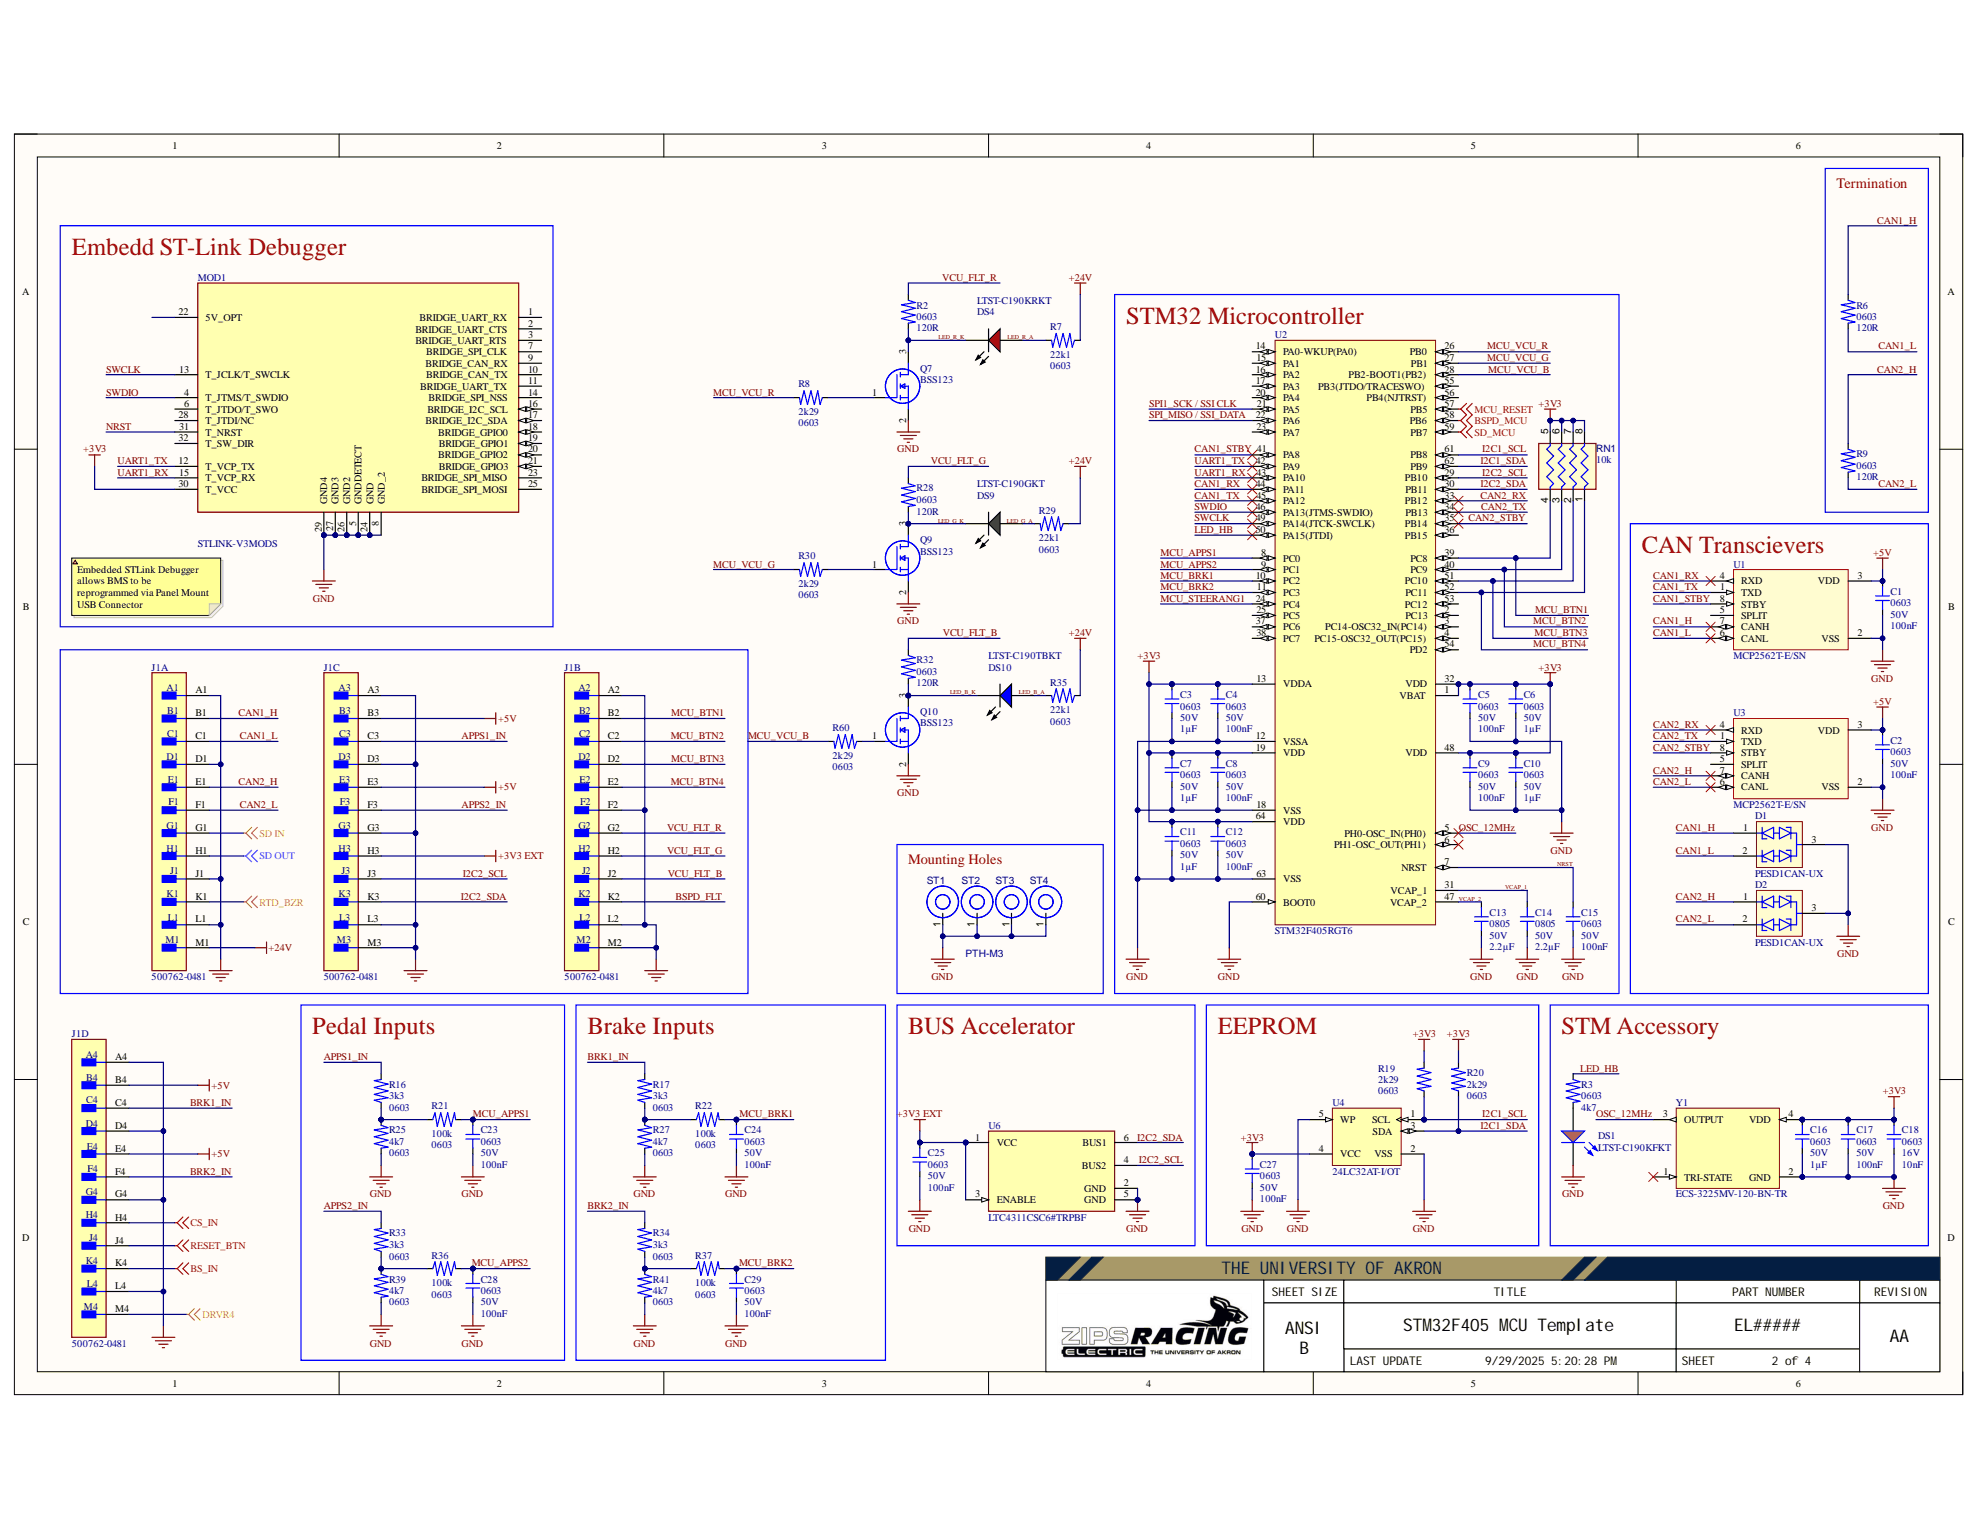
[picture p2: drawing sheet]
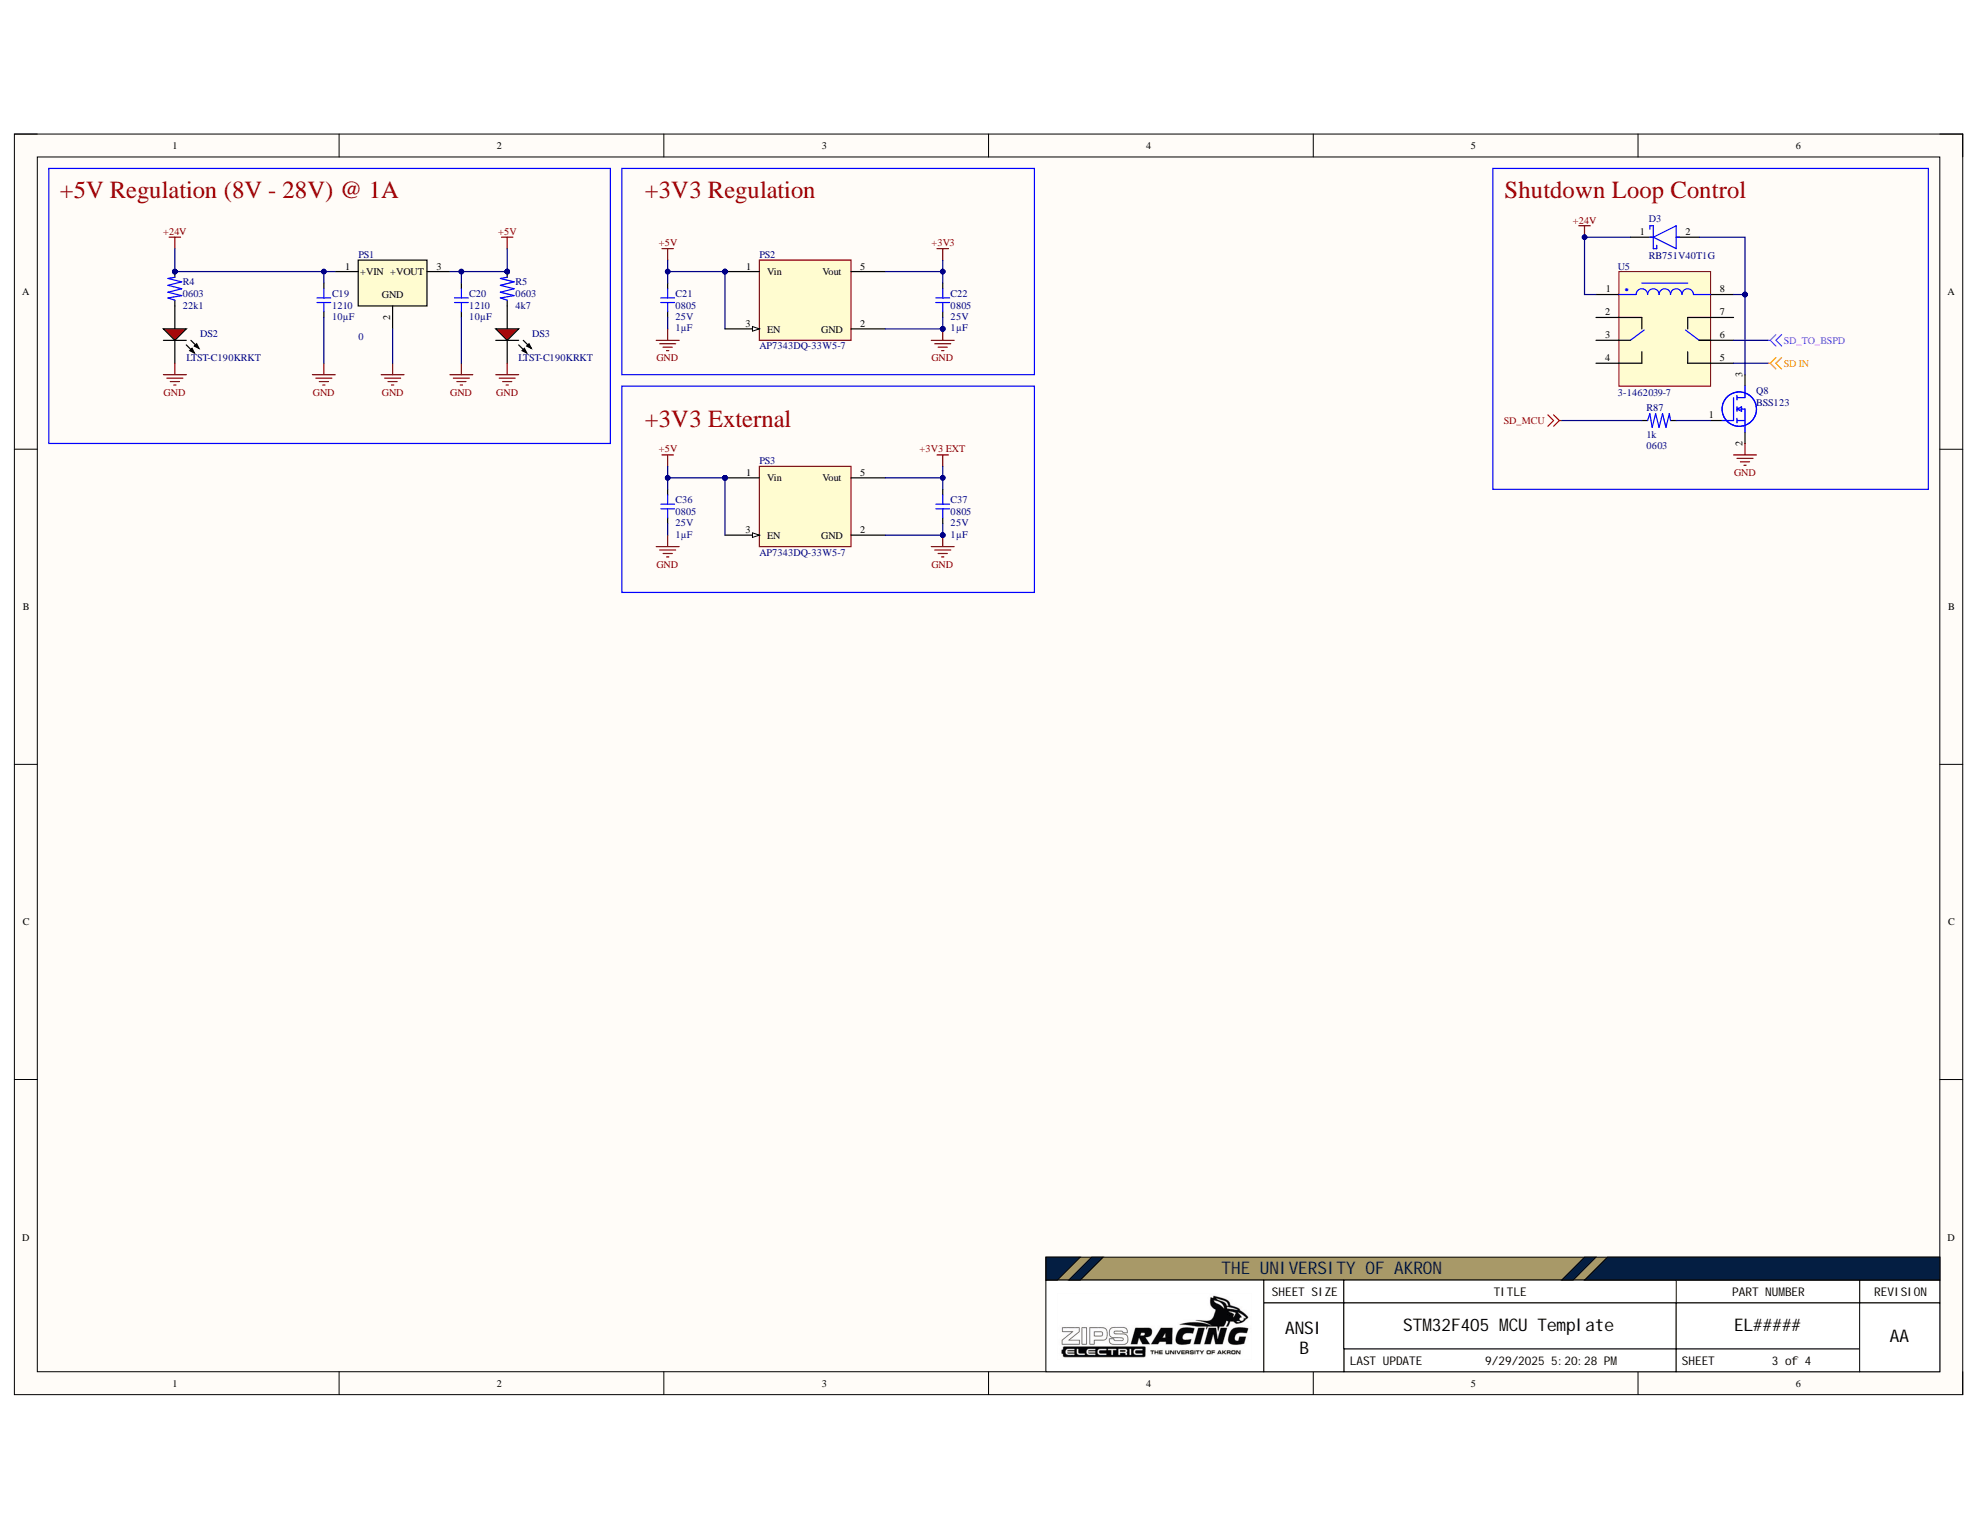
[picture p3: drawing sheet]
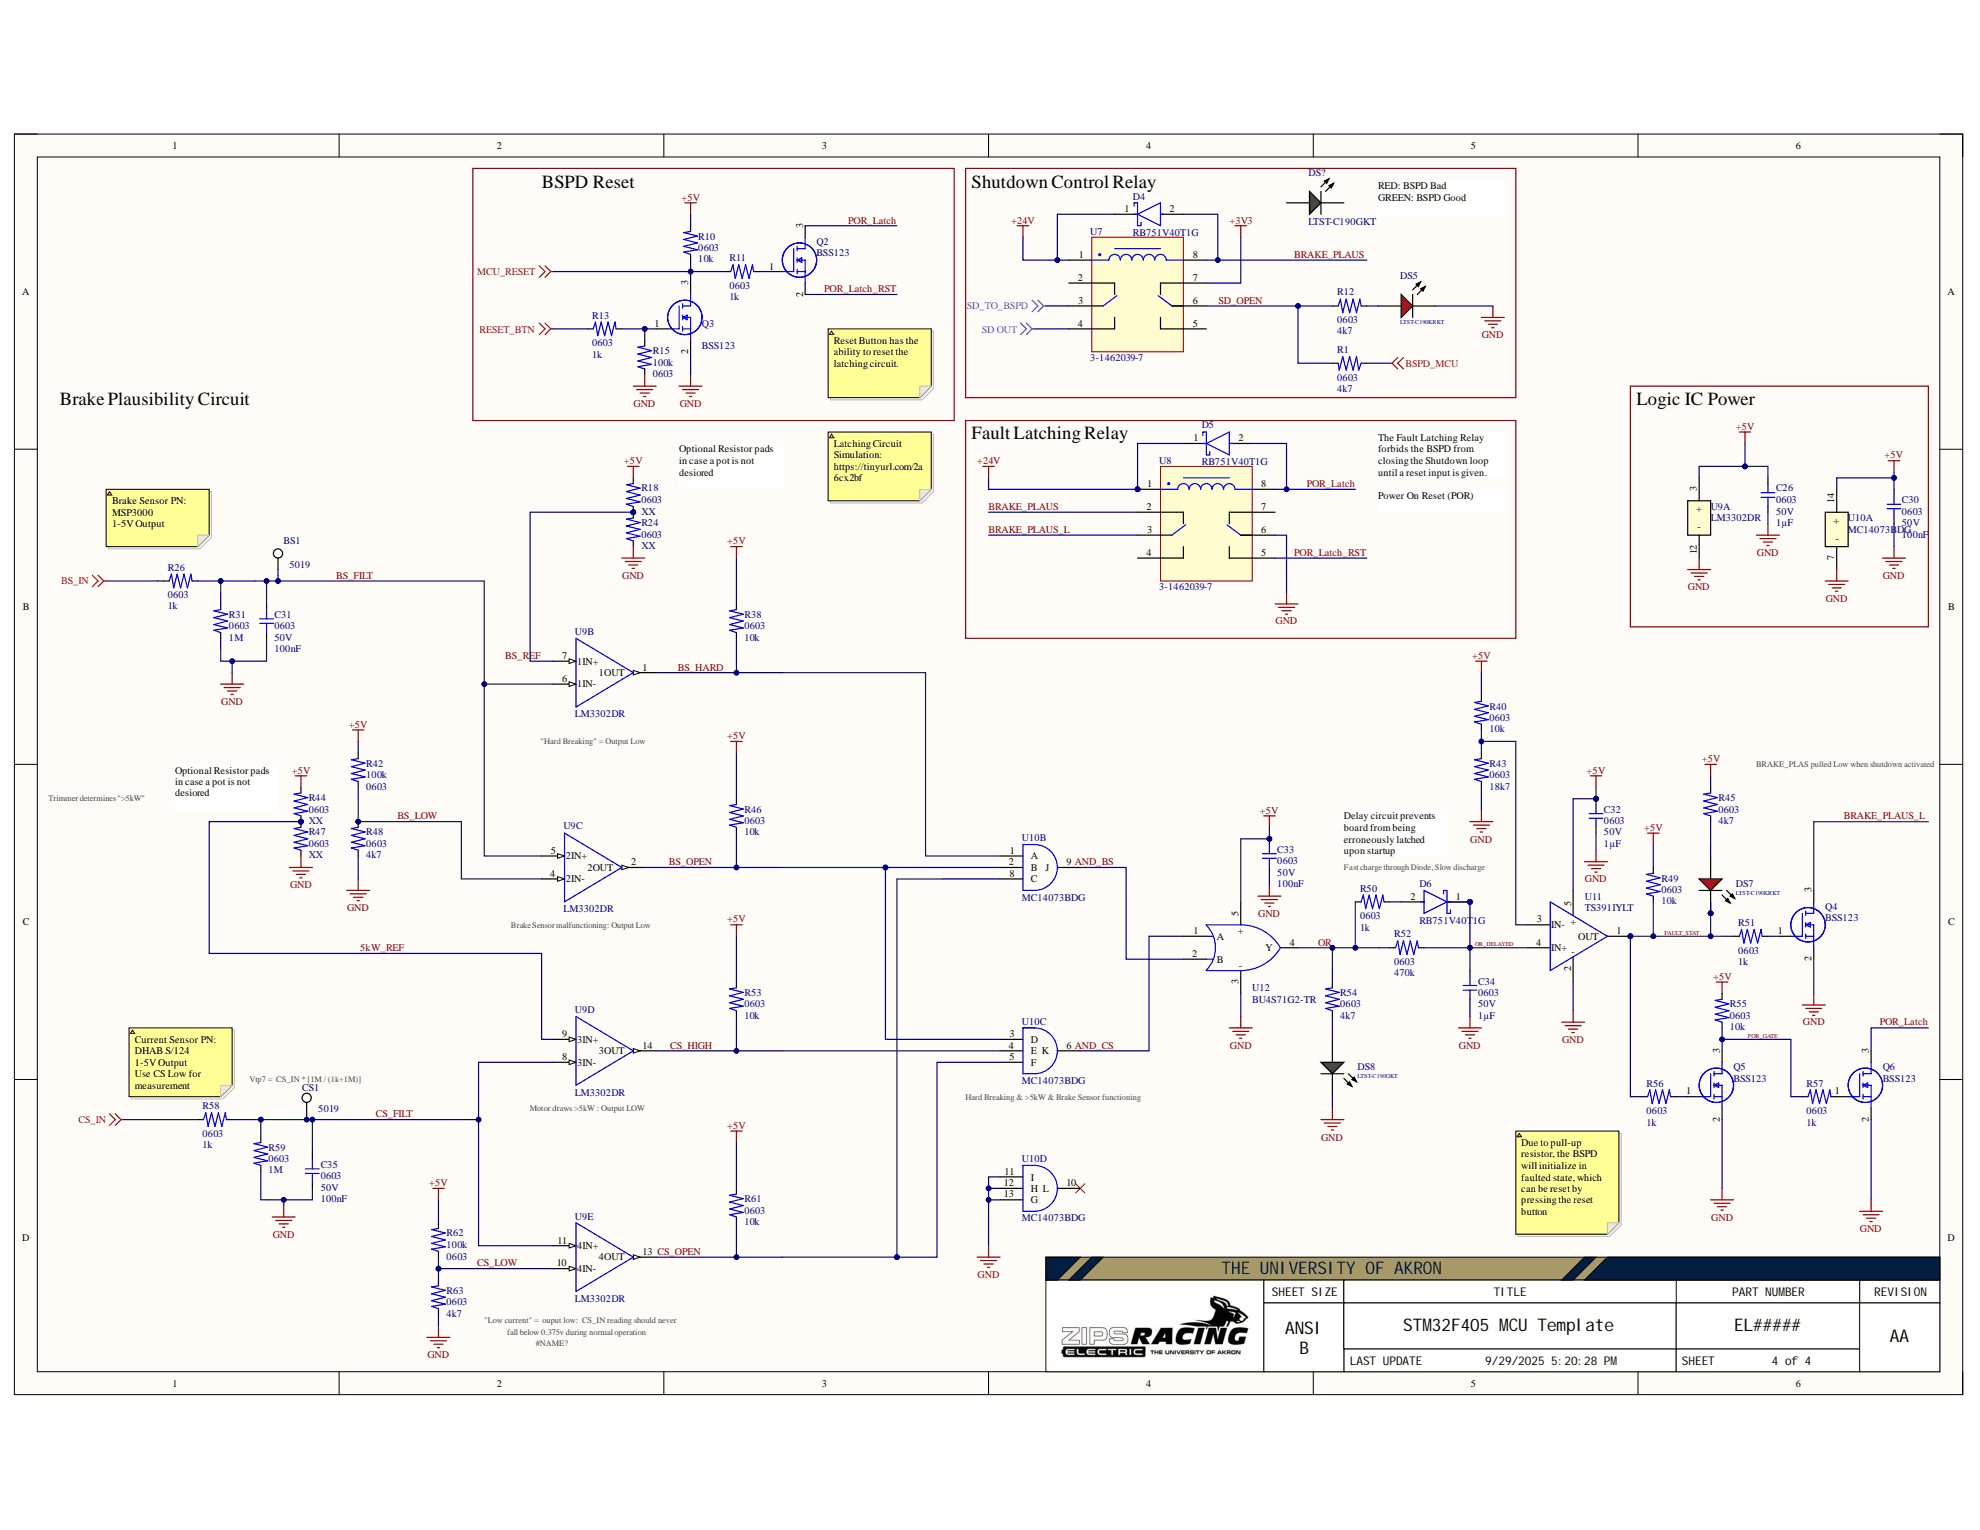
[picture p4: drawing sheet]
# Altium project Vehicle Control Board REVAC.PrjPcb
Comment_1: Initial Release of Schematic; Date_1: 5/17/2024; DrawnBy_1: Ethan Zifzal; PartNumber: EL#####; ProjectTitle: STM32F405 MCU Template; Revision: AA; Revision_1: AA
4 sheets, 149 parts. Net scope: global (net labels, ports and power ports of the same name join across sheets).
Board file: VCU PCB REVAC.PcbDoc
Sheets:
  Sheet1.SchDoc
  STM32.SchDoc
  Pump Fan Control.SchDoc
  BSPD.SchDoc

## Sheet Sheet1.SchDoc
size Tabloid; SheetNumber: 1; SheetTotal: 4

## Sheet STM32.SchDoc
size Tabloid; SheetNumber: 2; SheetTotal: 4

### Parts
C1  value 100nF  Footprint: 0603  Voltage: 50V  [CAP-0603-Generic]  (hidden comment: Capacitor 100nF 0603 5%)
C2  value 100nF  Footprint: 0603  Voltage: 50V  [CAP-0603-Generic]  (hidden comment: Capacitor 100nF 0603 5%)
C3  value 1µF  Footprint: 0603  Voltage: 50V  [CAP-0603-Generic]  (hidden comment: Capacitor 1uF 0603 5%)
C4  value 100nF  Footprint: 0603  Voltage: 50V  [CAP-0603-Generic]  (hidden comment: Capacitor 100nF 0603 5%)
C5  value 100nF  Footprint: 0603  Voltage: 50V  [CAP-0603-Generic]  (hidden comment: Capacitor 100nF 0603 5%)
C6  value 1µF  Footprint: 0603  Voltage: 50V  [CAP-0603-Generic]  (hidden comment: Capacitor 1uF 0603 5%)
C7  value 1µF  Footprint: 0603  Voltage: 50V  [CAP-0603-Generic]  (hidden comment: Capacitor 1uF 0603 5%)
C8  value 100nF  Footprint: 0603  Voltage: 50V  [CAP-0603-Generic]  (hidden comment: Capacitor 100nF 0603 5%)
C9  value 100nF  Footprint: 0603  Voltage: 50V  [CAP-0603-Generic]  (hidden comment: Capacitor 100nF 0603 5%)
C10  value 1µF  Footprint: 0603  Voltage: 50V  [CAP-0603-Generic]  (hidden comment: Capacitor 1uF 0603 5%)
C11  value 1µF  Footprint: 0603  Voltage: 50V  [CAP-0603-Generic]  (hidden comment: Capacitor 1uF 0603 5%)
C12  value 100nF  Footprint: 0603  Voltage: 50V  [CAP-0603-Generic]  (hidden comment: Capacitor 100nF 0603 5%)
C13  value 2.2µF  Footprint: 0805  Voltage: 50V  [CAP-0805]  (hidden comment: Capacitor 2.2F 0805 5%)
C14  value 2.2µF  Footprint: 0805  Voltage: 50V  [CAP-0805]  (hidden comment: Capacitor 2.2F 0805 5%)
C15  value 100nF  Footprint: 0603  Voltage: 50V  [CAP-0603-Generic]  (hidden comment: Capacitor 100nF 0603 5%)
C16  value 1µF  Footprint: 0603  Voltage: 50V  [CAP-0603-Generic]  (hidden comment: Capacitor 1uF 0603 5%)
C17  value 100nF  Footprint: 0603  Voltage: 50V  [CAP-0603-Generic]  (hidden comment: Capacitor 100nF 0603 5%)
C18  value 10nF  Footprint: 0603  Voltage: 16V  [CAP-0603-Generic]  (hidden comment: Capacitor 10nF 0603 5%)
C23  value 100nF  Footprint: 0603  Voltage: 50V  [CAP-0603-Generic]  (hidden comment: Capacitor 100nF 0603 5%)
C24  value 100nF  Footprint: 0603  Voltage: 50V  [CAP-0603-Generic]  (hidden comment: Capacitor 100nF 0603 5%)
C25  value 100nF  Footprint: 0603  Voltage: 50V  [CAP-0603-Generic]  (hidden comment: Capacitor 100nF 0603 5%)
C27  value 100nF  Footprint: 0603  Voltage: 50V  [CAP-0603-Generic]  (hidden comment: Capacitor 100nF 0603 5%)
C28  value 100nF  Footprint: 0603  Voltage: 50V  [CAP-0603-Generic]  (hidden comment: Capacitor 100nF 0603 5%)
C29  value 100nF  Footprint: 0603  Voltage: 50V  [CAP-0603-Generic]  (hidden comment: Capacitor 100nF 0603 5%)
D1  PESD1CAN-UX  [FP-SOT323-MFG]
D2  PESD1CAN-UX  [FP-SOT323-MFG]
DS1  LTST-C190KFKT  [LTST-C190KFKT_V]
DS4  LTST-C190KRKT  [LTST-C191KRKT_V]
DS9  LTST-C190GKT  [LTST-C190GKT_V]
DS10  LTST-C190TBKT  [LTST-C190TBKT-2_V]
J1  500762-0481  [FP-500762-0481-MFG]  (parts A,B,C,D of 4)
MOD1  STLINK-V3MODS  [STLINK-V3MODS-Footprint-1]
Q7  BSS123  [SOT96P237X111-3N]
Q9  BSS123  [SOT96P237X111-3N]
Q10  BSS123  [SOT96P237X111-3N]
R2  value 120R  Footprint: 0603  [RES-0603-Generic]  (hidden comment: Resistor 120R 0603 1%)
R3  value 4k7  Footprint: 0603  [RES-0603-Generic]  (hidden comment: Resistor 4k7 0603 1%)
R6  value 120R  Footprint: 0603  [RES-0603-Generic]  (hidden comment: Resistor 120R 0603 1%)
R7  value 22k1  Footprint: 0603  [RES-0603-Generic]  (hidden comment: Resistor 22k1 0603 1%)
R8  value 2k29  Footprint: 0603  [RES-0603-Generic]  (hidden comment: Resistor 2k49 0603 1%)
R9  value 120R  Footprint: 0603  [RES-0603-Generic]  (hidden comment: Resistor 120R 0603 1%)
R16  value 3k3  Footprint: 0603  [RES-0603-Generic]  (hidden comment: Resistor 3k3 0603 1%)
R17  value 3k3  Footprint: 0603  [RES-0603-Generic]  (hidden comment: Resistor 3k3 0603 1%)
R19  value 2k29  Footprint: 0603  [RES-0603-Generic]  (hidden comment: Resistor 2k49 0603 1%)
R20  value 2k29  Footprint: 0603  [RES-0603-Generic]  (hidden comment: Resistor 2k49 0603 1%)
R21  value 100k  Footprint: 0603  [RES-0603-Generic]  (hidden comment: Resistor 100k 0603 1%)
R22  value 100k  Footprint: 0603  [RES-0603-Generic]  (hidden comment: Resistor 100k 0603 1%)
R25  value 4k7  Footprint: 0603  [RES-0603-Generic]  (hidden comment: Resistor 4k7 0603 1%)
R27  value 4k7  Footprint: 0603  [RES-0603-Generic]  (hidden comment: Resistor 4k7 0603 1%)
R28  value 120R  Footprint: 0603  [RES-0603-Generic]  (hidden comment: Resistor 120R 0603 1%)
R29  value 22k1  Footprint: 0603  [RES-0603-Generic]  (hidden comment: Resistor 22k1 0603 1%)
R30  value 2k29  Footprint: 0603  [RES-0603-Generic]  (hidden comment: Resistor 2k49 0603 1%)
R32  value 120R  Footprint: 0603  [RES-0603-Generic]  (hidden comment: Resistor 120R 0603 1%)
R33  value 3k3  Footprint: 0603  [RES-0603-Generic]  (hidden comment: Resistor 3k3 0603 1%)
R34  value 3k3  Footprint: 0603  [RES-0603-Generic]  (hidden comment: Resistor 3k3 0603 1%)
R35  value 22k1  Footprint: 0603  [RES-0603-Generic]  (hidden comment: Resistor 22k1 0603 1%)
R36  value 100k  Footprint: 0603  [RES-0603-Generic]  (hidden comment: Resistor 100k 0603 1%)
R37  value 100k  Footprint: 0603  [RES-0603-Generic]  (hidden comment: Resistor 100k 0603 1%)
R39  value 4k7  Footprint: 0603  [RES-0603-Generic]  (hidden comment: Resistor 4k7 0603 1%)
R41  value 4k7  Footprint: 0603  [RES-0603-Generic]  (hidden comment: Resistor 4k7 0603 1%)
R60  value 2k29  Footprint: 0603  [RES-0603-Generic]  (hidden comment: Resistor 2k49 0603 1%)
RN1  value 10k  [BOUR-CAY16-J4_V]  (hidden comment: CAY16-103J4LF)
ST1  PTH-M3  [PTH-M2D5X5]  (no BOM)
ST2  PTH-M3  [PTH-M2D5X5]  (value not drawn)  (no BOM)
ST3  PTH-M3  [PTH-M2D5X5]  (value not drawn)  (no BOM)
ST4  PTH-M3  [PTH-M2D5X5]  (value not drawn)  (no BOM)
U1  MCP2562T-E/SN  [MCP2562T-E_SN-Footprint-1]
U2  STM32F405RGT6  [STM-LQFP64_V]
U3  MCP2562T-E/SN  [MCP2562T-E_SN-Footprint-1]
U4  24LC32AT-I/OT  [SOT-23-OT5_L]
U6  LTC4311CSC6#TRPBF  [FP-SC6-6-05-08-1638-IPC_A]
Y1  ECS-3225MV-120-BN-TR  [ECS-3225MV-120-BN-TR-Footprint-1]

### Blocks framed on the sheet
Termination: R6 R9
Embedd ST-Link Debugger: MOD1
STM32 Microcontroller: C3-C15 RN1 U2
CAN Transcievers: C1 C2 D1 D2 U1 U3
Mounting Holes: ST1-ST4
Pedal Inputs: C23 C28 R16 R21 R25 R33 R36 R39
Brake Inputs: C24 C29 R17 R22 R27 R34 R37 R41
BUS Accelerator: C25 U6
EEPROM: C27 R19 R20 U4
STM Accessory: C16-C18 DS1 R3 Y1

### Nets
+3V3: C3.2 C4.2 C5.2 C6.2 C7.2 C8.2 C9.2 C10.2 C11.2 C12.2 C16.2 C17.2 C18.2 C27.2 MOD1.30(T_VCC) R19.2 R20.2 RN1.5 RN1.6 RN1.7 RN1.8 U2.1(VBAT) U2.13(VDDA) U2.19(VDD) U2.32(VDD) U2.48(VDD) U2.64(VDD) U4.4(VCC) Y1.4(VDD)
+3V3 EXT: C25.2 J1.H3 U6.1(VCC) U6.3(ENABLE)
+5V: C1.2 C2.2 J1.B3 J1.B4 J1.E3 J1.E4 U1.3(VDD) U3.3(VDD)
+24V: J1.M1 R7.1 R29.1 R35.1
GND: C1.1 C2.1 C3.1 C4.1 C5.1 C6.1 C7.1 C8.1 C9.1 C10.1 C11.1 C12.1 C13.1 C14.1 C15.1 C16.1 C17.1 C18.1 C23.1 C24.1 C25.1 C27.1 C28.1 C29.1 D1.3(common_cathode) D2.3(common_cathode) DS1.2(K) J1.A1 J1.A2 J1.A3 J1.A4 J1.D1 J1.D3 J1.D4 J1.F2 J1.G3 J1.G4 J1.J1 J1.L1 J1.L2 J1.L3 J1.L4 J1.M2 J1.M3 MOD1.5(GNDDETECT) MOD1.8(GND_2) MOD1.24(GND) MOD1.26(GND2) MOD1.27(GND3) MOD1.29(GND4) Q7.2(S) Q9.2(S) Q10.2(S) R25.2 R27.2 R39.2 R41.2 ST1.1(H1) ST2.1(H1) ST3.1(H1) ST4.1(H1) U1.2(VSS) U2.12(VSSA) U2.18(VSS) U2.60(BOOT0) U2.63(VSS) U3.2(VSS) U4.2(VSS) U4.5(WP) U6.2(GND) U6.5(GND) Y1.2(GND)
APPS1_IN: J1.C3 R16.2
APPS2_IN: J1.F3 R33.2
BRK1_IN: J1.C4 R17.2
BRK2_IN: J1.F4 R34.2
BS_IN: J1.K4 ; off-sheet BS_IN
BSPD_FLT: J1.K2
BSPD_MCU: U2.58(PB6) ; off-sheet BSPD_MCU
CAN1_H: D1.1(cathode_1) J1.B1 R6.1 U1.7(CANH)
CAN1_L: D1.2(cathode_2) J1.C1 R6.2 U1.6(CANL)
CAN1_RX: U1.4(RXD) U2.44(PA11)
CAN1_STBY: U1.8(STBY) U2.41(PA8)
CAN1_TX: U1.1(TXD) U2.45(PA12)
CAN2_H: D2.1(cathode_1) J1.E1 R9.1 U3.7(CANH)
CAN2_L: D2.2(cathode_2) J1.F1 R9.2 U3.6(CANL)
CAN2_RX: U2.33(PB12) U3.4(RXD)
CAN2_STBY: U2.35(PB14) U3.8(STBY)
CAN2_TX: U2.34(PB13) U3.1(TXD)
CS_IN: J1.H4 ; off-sheet CS_IN
DRVR4: J1.M4 ; off-sheet DRVR4
I2C1_SCL: R19.1 U2.61(PB8) U4.1(SCL)
I2C1_SDA: R20.1 U2.62(PB9) U4.3(SDA)
I2C2_SCL: J1.J3 U2.29(PB10) U6.4(BUS2)
I2C2_SDA: J1.K3 U2.30(PB11) U6.6(BUS1)
LED_B_A: DS10.1(A) R35.2
LED_B_K: DS10.2(K) Q10.3(D) R32.2
LED_G_A: DS9.1(A) R29.2
LED_G_K: DS9.2(K) Q9.3(D) R28.2
LED_HB: R3.1 U2.50(PA15(JTDI))
LED_R_A: DS4.1(A) R7.2
LED_R_K: DS4.2(K) Q7.3(D) R2.2
MCU_APPS1: C23.2 R21.2 U2.8(PC0)
MCU_APPS2: C28.2 R36.2 U2.9(PC1)
MCU_BRK1: C24.2 R22.2 U2.10(PC2)
MCU_BRK2: C29.2 R37.2 U2.11(PC3)
MCU_BTN1: J1.B2 RN1.4 U2.39(PC8)
MCU_BTN2: J1.C2 RN1.3 U2.40(PC9)
MCU_BTN3: J1.D2 RN1.2 U2.51(PC10)
MCU_BTN4: J1.E2 RN1.1 U2.52(PC11)
MCU_RESET: U2.57(PB5) ; off-sheet MCU_RESET
MCU_STEERANG1: U2.24(PC4)
MCU_VCU_B: R60.2 U2.28(PB2-BOOT1(PB2))
MCU_VCU_G: R30.2 U2.27(PB1)
MCU_VCU_R: R8.2 U2.26(PB0)
NRST: C15.2 MOD1.31(T_NRST) U2.7(NRST)
OSC_12MHz: U2.5(PH0-OSC_IN(PH0)) Y1.3(OUTPUT)
RESET_BTN: J1.J4 ; off-sheet RESET_BTN
RTD_BZR: J1.K1 ; off-sheet RTD_BZR
SD IN: J1.G1 ; off-sheet SD IN
SD OUT: J1.H1 ; off-sheet SD OUT
SD_MCU: U2.59(PB7) ; off-sheet SD_MCU
SPI1_SCK / SSI CLK: U2.21(PA5)
SPI_MISO / SSI_DATA: U2.22(PA6)
SWCLK: MOD1.13(T_JCLK/T_SWCLK) U2.49(PA14(JTCK-SWCLK))
SWDIO: MOD1.4(T_JTMS/T_SWDIO) U2.46(PA13(JTMS-SWDIO))
UART1_RX: MOD1.15(T_VCP_RX) U2.43(PA10)
UART1_TX: MOD1.12(T_VCP_TX) U2.42(PA9)
VCAP_1: C14.2 U2.31(VCAP_1)
VCAP_2: C13.2 U2.47(VCAP_2)
VCU_FLT_B: J1.J2 R32.1
VCU_FLT_G: J1.H2 R28.1
VCU_FLT_R: J1.G2 R2.1
NetDS1_1: DS1.1(A) R3.2
NetQ7_1: Q7.1(G) R8.1
NetQ9_1: Q9.1(G) R30.1
NetQ10_1: Q10.1(G) R60.1
NetR16_1: R16.1 R21.1 R25.1
NetR17_1: R17.1 R22.1 R27.1
NetR33_1: R33.1 R36.1 R39.1
NetR34_1: R34.1 R37.1 R41.1

Not connected (* = marked no-connect by the designer): MOD1 1(BRIDGE_UART_RX) 2(BRIDGE_UART_CTS) 3(BRIDGE_UART_RTS) 6(T_JTDO/T_SWO) 7(BRIDGE_SPI_CLK) 9(BRIDGE_CAN_RX) 10(BRIDGE_CAN_TX) 11(BRIDGE_UART_TX) 14(BRIDGE_SPI_NSS) 16(BRIDGE_I2C_SCL) 17(BRIDGE_I2C_SDA) 18(BRIDGE_GPIO0) 19(BRIDGE_GPIO1) 20(BRIDGE_GPIO2) 21(BRIDGE_GPIO3) 22(5V_OPT) 23(BRIDGE_SPI_MISO) 25(BRIDGE_SPI_MOSI) 28(T_JTDI/NC) 32(T_SW_DIR); U1 5(SPLIT); U2 2(PC13) 3(PC14-OSC32_IN(PC14)) 4(PC15-OSC32_OUT(PC15)) 6(PH1-OSC_OUT(PH1))* 14(PA0-WKUP(PA0)) 15(PA1) 16(PA2) 17(PA3) 20(PA4) 23(PA7) 25(PC5) 36(PB15) 37(PC6) 38(PC7) 53(PC12) 54(PD2) 55(PB3(JTDO/TRACESWO)) 56(PB4(NJTRST)); U3 5(SPLIT); Y1 1(TRI-STATE)*

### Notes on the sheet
- Embedded STLink Debugger allows BMS to be reprogrammed via Panel Mount USB Connector

## Sheet Pump Fan Control.SchDoc
size Tabloid; SheetNumber: 3; SheetTotal: 4

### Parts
C19  value 10µF  Footprint: 1210  [FP-1210-L_3_2_0_3-W_2_5_0-MFG]  (hidden comment: Capacitor 10uF 1210 50V)
C20  value 10µF  Footprint: 1210  [FP-1210-L_3_2_0_3-W_2_5_0-MFG]  (hidden comment: Capacitor 10uF 1210 50V)
C21  value 1µF  Footprint: 0805  Voltage: 25V  [CAP-0805]  (hidden comment: Capacitor 1uF 0805 25V)
C22  value 1µF  Footprint: 0805  Voltage: 25V  [CAP-0805]  (hidden comment: Capacitor 1uF 0805 25V)
C36  value 1µF  Footprint: 0805  Voltage: 25V  [CAP-0805]  (hidden comment: Capacitor 1uF 0805 25V)
C37  value 1µF  Footprint: 0805  Voltage: 25V  [CAP-0805]  (hidden comment: Capacitor 1uF 0805 25V)
D3  RB751V40T1G  [FP-477-02-MFG]
DS2  LTST-C190KRKT  [LTST-C191KRKT_V]
DS3  LTST-C190KRKT  [LTST-C191KRKT_V]
PS1  value 0  [CONV_R-78E5.0-1.0]  (hidden comment: R-78E5.0-1.0)
PS2  AP7343DQ-33W5-7  [SOT95P285X140-5N]
PS3  AP7343DQ-33W5-7  [SOT95P285X140-5N]
Q8  BSS123  [SOT96P237X111-3N]
R4  value 22k1  Footprint: 0603  [RES-0603-Generic]  (hidden comment: Resistor 22k1 0603 1%)
R5  value 4k7  Footprint: 0603  [RES-0603-Generic]  (hidden comment: Resistor 4k7 0603 1%)
R87  value 1k  Footprint: 0603  [RES-0603-Generic]  (hidden comment: Resistor 1k 0603 1%)
U5  3-1462039-7  [3-1462039-7-Footprint-1]

### Blocks framed on the sheet
+5V Regulation (8V - 28V) @ 1A: C19 C20 DS2 DS3 PS1 R4 R5
+3V3 Regulation: C21 C22 PS2
Shutdown Loop Control: D3 Q8 R87 U5
+3V3 External: C36 C37 PS3

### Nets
+3V3: C22.2 PS2.5(Vout)
+3V3 EXT: C37.2 PS3.5(Vout)
+5V: C20.2 C21.2 C36.2 PS1.3(+VOUT) PS2.1(Vin) PS2.3(EN) PS3.1(Vin) PS3.3(EN) R5.2
+24V: C19.2 D3.1(C) PS1.1(+VIN) R4.2 U5.1
GND: C19.1 C20.1 C21.1 C22.1 C36.1 C37.1 DS2.2(K) DS3.2(K) PS1.2(GND) PS2.2(GND) PS3.2(GND) Q8.2(S)
SD IN: U5.5 ; off-sheet SD IN
SD_MCU: R87.1 ; off-sheet SD_MCU
SD_TO_BSPD: U5.6 ; off-sheet SD_TO_BSPD
NetD3_2: D3.2(A) Q8.3(D) U5.8
NetDS2_1: DS2.1(A) R4.1
NetDS3_1: DS3.1(A) R5.1
NetQ8_1: Q8.1(G) R87.2

Not connected (* = marked no-connect by the designer): PS2 4(NC); PS3 4(NC); U5 2 3 4 7

## Sheet BSPD.SchDoc
size Tabloid; SheetNumber: 4; SheetTotal: 4

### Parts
BS1  5019  [KSTN-5019_V]
C26  value 1µF  Footprint: 0603  Voltage: 50V  [CAP-0603-Generic]  (hidden comment: Capacitor 1uF 0603 5%)
C30  value 100nF  Footprint: 0603  Voltage: 50V  [CAP-0603-Generic]  (hidden comment: Capacitor 100nF 0603 5%)
C31  value 100nF  Footprint: 0603  Voltage: 50V  [CAP-0603-Generic]  (hidden comment: Capacitor 100nF 0603 5%)
C32  value 1µF  Footprint: 0603  Voltage: 50V  [CAP-0603-Generic]  (hidden comment: Capacitor 1uF 0603 5%)
C33  value 100nF  Footprint: 0603  Voltage: 50V  [CAP-0603-Generic]  (hidden comment: Capacitor 100nF 0603 5%)
C34  value 1µF  Footprint: 0603  Voltage: 50V  [CAP-0603-Generic]  (hidden comment: Capacitor 1uF 0603 5%)
C35  value 100nF  Footprint: 0603  Voltage: 50V  [CAP-0603-Generic]  (hidden comment: Capacitor 100nF 0603 5%)
CS1  5019  [KSTN-5019_V]
D4  RB751V40T1G  [FP-477-02-MFG]
D5  RB751V40T1G  [FP-477-02-MFG]
D6  RB751V40T1G  [FP-477-02-MFG]
DS5  LTST-C190KRKT  [LTST-C191KRKT_V]
DS7  LTST-C190KRKT  [LTST-C191KRKT_V]
DS8  LTST-C190GKT  [LTST-C190GKT_V]
DS?  LTST-C190GKT  [LTST-C190GKT_V]
Q2  BSS123  [SOT96P237X111-3N]
Q3  BSS123  [SOT96P237X111-3N]
Q4  BSS123  [SOT96P237X111-3N]
Q5  BSS123  [SOT96P237X111-3N]
Q6  BSS123  [SOT96P237X111-3N]
R1  value 4k7  Footprint: 0603  [RES-0603-Generic]  (hidden comment: Resistor 4k7 0603 1%)
R10  value 10k  Footprint: 0603  [RES-0603-Generic]  (hidden comment: Resistor 10k 0603 1%)
R11  value 1k  Footprint: 0603  [RES-0603-Generic]  (hidden comment: Resistor 1k 0603 1%)
R12  value 4k7  Footprint: 0603  [RES-0603-Generic]  (hidden comment: Resistor 4k7 0603 1%)
R13  value 1k  Footprint: 0603  [RES-0603-Generic]  (hidden comment: Resistor 1k 0603 1%)
R15  value 100k  Footprint: 0603  [RES-0603-Generic]  (hidden comment: Resistor 100k 0603 1%)
R18  value XX  Footprint: 0603  [RES-0603-Generic]  (hidden comment: Resistor XX 0603 1%)
R24  value XX  Footprint: 0603  [RES-0603-Generic]  (hidden comment: Resistor XX 0603 1%)
R26  value 1k  Footprint: 0603  [RES-0603-Generic]  (hidden comment: Resistor 1k 0603 1%)
R31  value 1M  Footprint: 0603  [RES-0603-Generic]  (hidden comment: Resistor 1M 0603 1%)
R38  value 10k  Footprint: 0603  [RES-0603-Generic]  (hidden comment: Resistor 10k 0603 1%)
R40  value 10k  Footprint: 0603  [RES-0603-Generic]  (hidden comment: Resistor 10k 0603 1%)
R42  value 100k  Footprint: 0603  [RES-0603-Generic]  (hidden comment: Resistor 100k 0603 1%)
R43  value 18k7  Footprint: 0603  [RES-0603-Generic]  (hidden comment: Resistor 10k 0603 1%)
R44  value XX  Footprint: 0603  [RES-0603-Generic]  (hidden comment: Resistor XX 0603 1%)
R45  value 4k7  Footprint: 0603  [RES-0603-Generic]  (hidden comment: Resistor 4k7 0603 1%)
R46  value 10k  Footprint: 0603  [RES-0603-Generic]  (hidden comment: Resistor 10k 0603 1%)
R47  value XX  Footprint: 0603  [RES-0603-Generic]  (hidden comment: Resistor XX 0603 1%)
R48  value 4k7  Footprint: 0603  [RES-0603-Generic]  (hidden comment: Resistor 4k7 0603 1%)
R49  value 10k  Footprint: 0603  [RES-0603-Generic]  (hidden comment: Resistor 10k 0603 1%)
R50  value 1k  Footprint: 0603  [RES-0603-Generic]  (hidden comment: Resistor 1k 0603 1%)
R51  value 1k  Footprint: 0603  [RES-0603-Generic]  (hidden comment: Resistor 1k 0603 1%)
R52  value 470k  Footprint: 0603  [RES-0603-Generic]  (hidden comment: Resistor 470k 0603 1%)
R53  value 10k  Footprint: 0603  [RES-0603-Generic]  (hidden comment: Resistor 10k 0603 1%)
R54  value 4k7  Footprint: 0603  [RES-0603-Generic]  (hidden comment: Resistor 4k7 0603 1%)
R55  value 10k  Footprint: 0603  [RES-0603-Generic]  (hidden comment: Resistor 10k 0603 1%)
R56  value 1k  Footprint: 0603  [RES-0603-Generic]  (hidden comment: Resistor 1k 0603 1%)
R57  value 1k  Footprint: 0603  [RES-0603-Generic]  (hidden comment: Resistor 1k 0603 1%)
R58  value 1k  Footprint: 0603  [RES-0603-Generic]  (hidden comment: Resistor 1k 0603 1%)
R59  value 1M  Footprint: 0603  [RES-0603-Generic]  (hidden comment: Resistor 1M 0603 1%)
R61  value 10k  Footprint: 0603  [RES-0603-Generic]  (hidden comment: Resistor 10k 0603 1%)
R62  value 100k  Footprint: 0603  [RES-0603-Generic]  (hidden comment: Resistor 100k 0603 1%)
R63  value 4k7  Footprint: 0603  [RES-0603-Generic]  (hidden comment: Resistor 4k7 0603 1%)
U7  3-1462039-7  [3-1462039-7-Footprint-1]
U8  3-1462039-7  [3-1462039-7-Footprint-1]
U9  LM3302DR  [SOIC127P600X175-14N]  (parts A,B,C,D,E of 5)
U10  MC14073BDG  [MC14073BDG-Footprint-1]  (parts A,B,C,D of 4)
U11  TS391IYLT  [SOT23-5_STM]
U12  BU4S71G2-TR  [SSOP5_ROM-L]

### Blocks framed on the sheet
BSPD Reset: Q2 Q3 R10 R11 R13 R15
Shutdown Control Relay: D4 DS5 DS? R1 R12 U7
Logic IC Power: C26 C30 U9 U10
Fault Latching Relay: D5 U8

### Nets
+3V3: U7.7
+5V: C26.2 C30.2 C32.2 C33.2 R10.2 R18.2 R38.2 R40.2 R42.2 R44.2 R45.2 R46.2 R49.2 R53.2 R55.2 R61.2 R62.2 U9.3(+) U10.14(+) U11.5(+) U12.5(+)
+24V: D4.1(C) D5.1(C) U7.1 U8.1
GND: C26.1 C30.1 C31.1 C32.1 C33.1 C34.1 C35.1 DS5.2(K) DS8.2(K) Q3.2(S) Q4.2(S) Q5.2(S) Q6.2(S) R15.1 R24.1 R31.1 R43.1 R47.1 R48.1 R59.1 R63.1 U8.6 U9.12(-) U10.7(-) U10.11(I) U10.12(H) U10.13(G) U11.2(-) U12.3(-)
5kW_REF: R44.1 R47.2 U9.9(3IN+)
AND_BS: U10.9(J) U12.2(B)
AND_CS: U10.6(K) U12.1(A)
BRAKE_PLAUS: D4.2(A) U7.8 U8.2
BRAKE_PLAUS_L: Q4.3(D) U8.3
BS_FILT: BS1.1 C31.2 R26.2 R31.2 U9.5(2IN+) U9.6(1IN-)
BS_HARD: R38.1 U9.1(1OUT) U10.1(A)
BS_IN: R26.1 ; off-sheet BS_IN
BS_LOW: R42.1 R48.2 U9.4(2IN-)
BS_OPEN: R46.1 U9.2(2OUT) U10.2(B) U10.3(D)
BS_REF: R18.1 R24.2 U9.7(1IN+)
BSPD_MCU: R1.1 ; off-sheet BSPD_MCU
CS_FILT: C35.2 CS1.1 R58.2 R59.2 U9.8(3IN-) U9.11(4IN+)
CS_HIGH: R53.1 U9.14(3OUT) U10.4(E)
CS_IN: R58.1 ; off-sheet CS_IN
CS_LOW: R62.1 R63.2 U9.10(4IN-)
CS_OPEN: R61.1 U9.13(4OUT) U10.5(F) U10.8(C)
FAULT_STAT: DS7.2(K) R49.1 R51.1 R56.1 U11.1(OUT)
MCU_RESET: Q3.3(D) R10.1 R11.1 ; off-sheet MCU_RESET
OR: R50.1 R52.1 R54.2 U12.4(Y)
OR_DELAYED: C34.2 D6.1(C) R52.2 U11.4(IN+)
POR_GATE: Q5.3(D) R55.1 R57.1
POR_Latch: D5.2(A) Q2.3(D) Q6.3(D) U8.8
POR_Latch_RST: Q2.2(S) U8.5
RESET_BTN: R13.1 ; off-sheet RESET_BTN
SD OUT: U7.4 ; off-sheet SD OUT
SD_OPEN: R1.2 R12.1 U7.6
SD_TO_BSPD: U7.3 ; off-sheet SD_TO_BSPD
NetD6_2: D6.2(A) R50.2
NetDS5_1: DS5.1(A) R12.2
NetDS7_1: DS7.1(A) R45.1
NetDS8_1: DS8.1(A) R54.1
NetQ2_1: Q2.1(G) R11.2
NetQ3_1: Q3.1(G) R13.2 R15.2
NetQ4_1: Q4.1(G) R51.2
NetQ5_1: Q5.1(G) R56.2
NetQ6_1: Q6.1(G) R57.2
NetR40_1: R40.1 R43.2 U11.3(IN-)

Not connected (* = marked no-connect by the designer): DS? 1(A) 2(K); U7 2 5; U8 4 7; U10 10(L)*

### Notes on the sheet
- RED: BSPD Bad
  GREEN: BSPD Good
- Brake Plausibility Circuit
- Reset Button has the ability to reset the latching circuit.
- Optional Resistor pads in case a pot is not desiored
- Latching Circuit Simulation:
  https://tinyurl.com/2a6cx2bf
- The Fault Latching Relay forbids the BSPD from closing the Shutdown loop until a reset input is given.
- (near R26) Brake Sensor PN:
  MSP3000
  1-5V Output
- Power On Reset (POR)
- "Hard Breaking" = Output Low
- BRAKE_PLAS pulled Low when shutdown activated
- Trimmer determines ">5kW"
- Fast charge through Diode, Slow discharge
- Delay circuit prevents board from being erroneously latched upon startup
- (near U9) Brake Sensor malfunctioning: Output Low
- (near CS1) Vtp7 =  CS_IN * [1M / (1k+1M)]
- (near R58) Current Sensor PN:
  DHAB S/124
  1-5V Output
  Use CS Low for measurement
- (near U9) Motor draws >5kW : Output LOW
- (near U10) Hard Breaking & >5kW & Brake Sensor functioning
- (near R56) Due to pull-up resistor, the BSPD will initialize in faulted state, which can be reset by pressing the reset button
- "Low current" =  ouput low:  CS_IN reading should never
- fall below 0.375v during normal operation

## Nets that join several sheets
+3V3: STM32 (29 pins), Pump Fan Control (C22.2 PS2.5), BSPD (U7.7)
+3V3 EXT: STM32 (C25.2 J1.H3 U6.1 U6.3), Pump Fan Control (C37.2 PS3.5)
+5V: STM32 (8 pins), Pump Fan Control (9 pins), BSPD (21 pins)
+24V: STM32 (J1.M1 R7.1 R29.1 R35.1), Pump Fan Control (5 pins), BSPD (D4.1 D5.1 U7.1 U8.1)
GND: STM32 (72 pins), Pump Fan Control (12 pins), BSPD (29 pins)
BS_IN: STM32 (J1.K4), BSPD (R26.1)
BSPD_MCU: STM32 (U2.58), BSPD (R1.1)
CS_IN: STM32 (J1.H4), BSPD (R58.1)
MCU_RESET: STM32 (U2.57), BSPD (Q3.3 R10.1 R11.1)
RESET_BTN: STM32 (J1.J4), BSPD (R13.1)
SD IN: STM32 (J1.G1), Pump Fan Control (U5.5)
SD OUT: STM32 (J1.H1), BSPD (U7.4)
SD_MCU: STM32 (U2.59), Pump Fan Control (R87.1)
SD_TO_BSPD: Pump Fan Control (U5.6), BSPD (U7.3)
